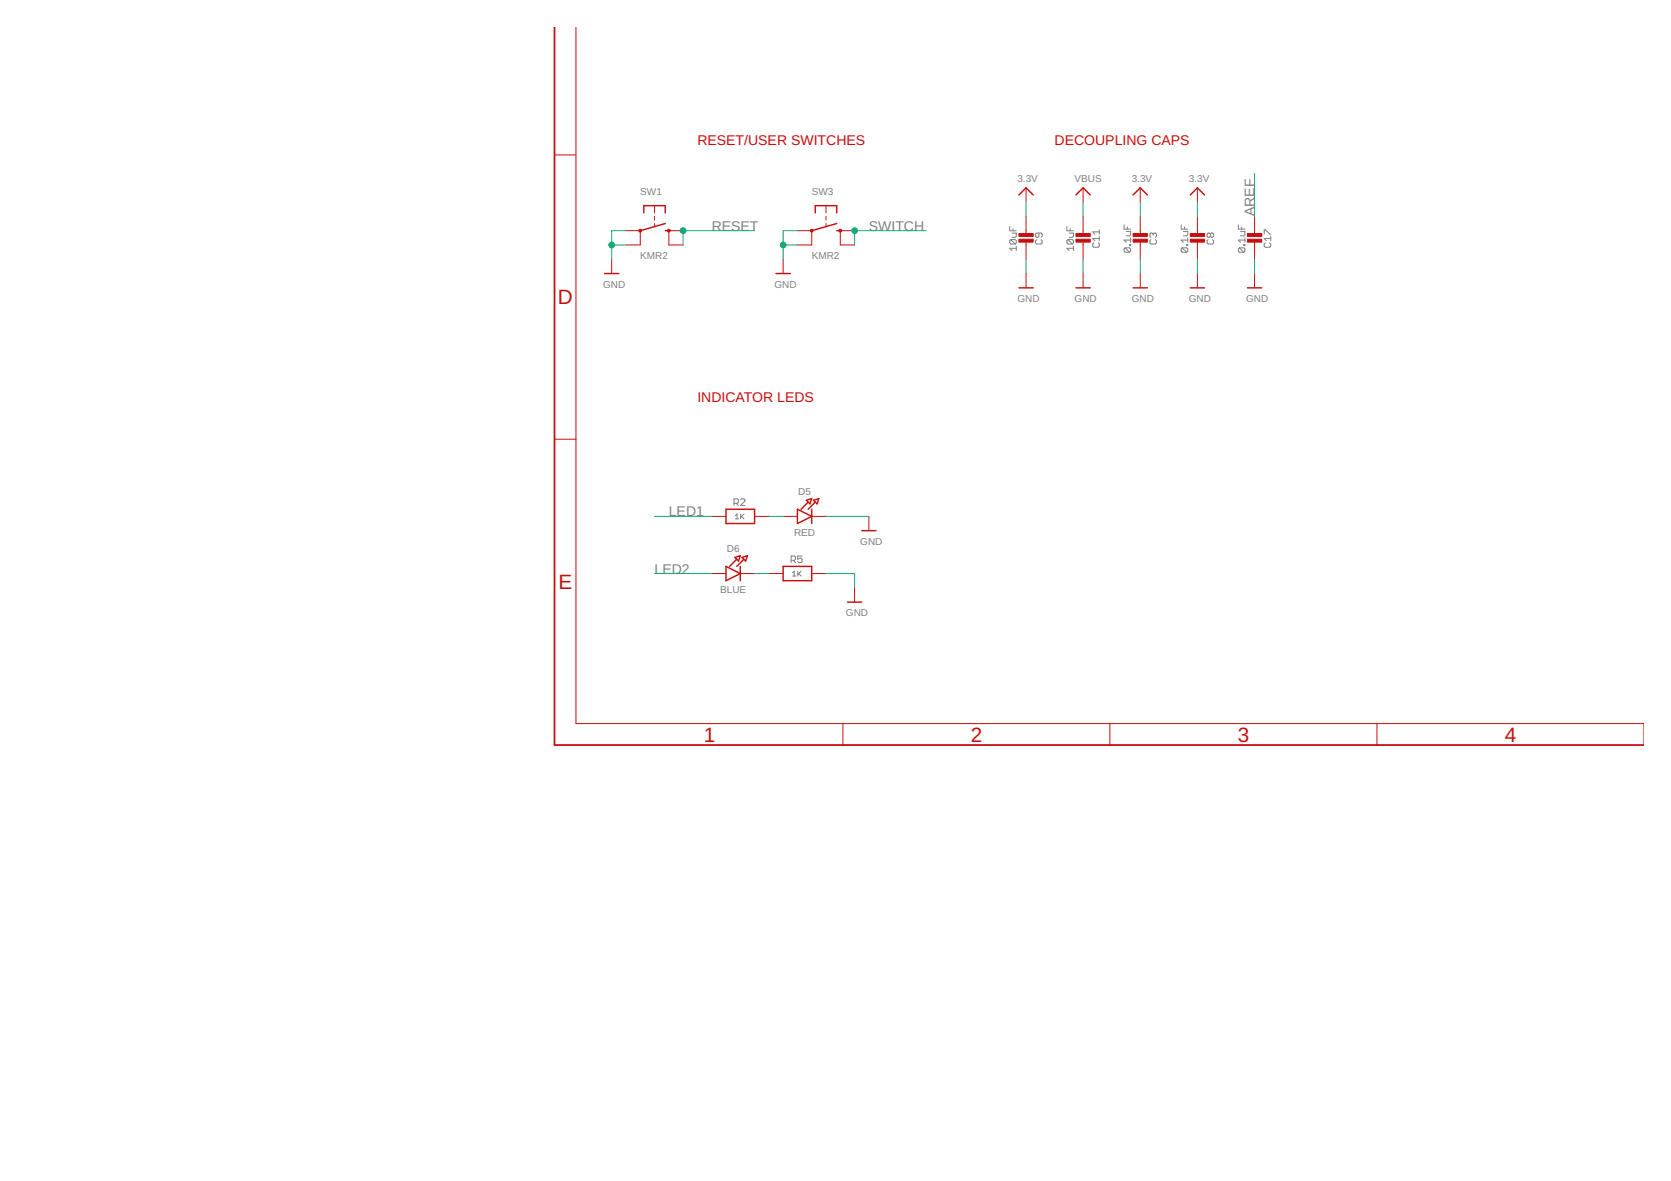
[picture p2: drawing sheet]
<svg xmlns="http://www.w3.org/2000/svg" width="297mm" height="210mm" viewBox="0 0 297 210" stroke-linecap="round" stroke-linejoin="round" font-family="sans-serif">
<g fill="none" stroke="#808080" stroke-width=".18">
<path d="M199.8 40v.7h1.2M210 40v.7h1.1M220.1 40v.7h1.2M179.5 40.2v.8h1.2M179.7 42.6h.8l.2 .2v.4l-.2 .2M179.7 42.6l-.2 .2v.4l.2 .2h.8M179.7 42.6l.8 .8M179.9 41.4h.8v.6l-.2 .2h-.6M180.1 40.6v.4M180.7 44.1h-1.2l.4 .4M180.7 43.8v.7M184.3 42.6l-.2 .2v.4l.2 .2h.8l.2-.2v-.4l-.2-.2"/>
<path d="M184.7 41.4v.6l-.2 .2-.4-.2v-.4l.2-.2h.8l.2 .2v.4l-.2 .2M189.7 40.2v.8h1.1M189.8 42.6l-.1 .2v.4l.1 .2h.8M189.8 42.6h.8l.2 .2v.4l-.2 .2M189.8 42.6l.8 .8M190.1 41.4h.7v.6l-.2 .2h-.5M190.2 40.6v.4M190.8 44.1h-1.1l.4 .4M190.8 43.8v.7M194.4 43.2l-.2 .2v.4l.2 .1h.8l.2-.1v-.4l-.2-.2M195.4 40.8v.8M195.4 42v.8"/>
<path d="M195.4 42.4h-1.2l.4 .4M195.4 41.2h-1.2l.4 .4M200 44l-.2 .2v.4l.2 .2h.8M200 44h.8l.2 .2v.4l-.2 .2M200 44l.8 .8M200.2 41.1h.8v.6l-.2 .2h-.6M200.4 40.3v.4M200.8 43.5h.2v.1h-.2zM201 42.3v.8M201 42.7h-1.2l.4 .4M204.6 42.6l-.2 .2v.4l.2 .2h.8l.2-.2v-.4l-.2-.2M205 41.6l-.2-.2-.4 .2v.4l.2 .2"/>
<path d="M205 41.6l.2-.2 .4 .2v.4l-.2 .2M205 41.6v.2M210.2 44l-.2 .2v.4l.2 .2h.7M210.2 44h.7l.2 .2v.4l-.2 .2M210.2 44l.7 .8M210.4 41.1h.7v.6l-.2 .2h-.5M210.6 40.3v.4M210.9 43.5h.2v.1h-.2zM211.1 42.7h-1.1l.4 .4M211.1 42.3v.8M214.8 42.6l-.2 .2v.4l.2 .2h.7l.2-.2v-.4l-.2-.2M215.2 41.6l-.3-.2-.3 .2v.4l.2 .2 .4-.2"/>
<path d="M215.2 41.6l.1-.2 .4 .2v.4l-.2 .2-.3-.2M215.2 41.6v.4M220.3 44l-.2 .2v.4l.2 .2h.8M220.3 44h.8l.2 .2v.4l-.2 .2M220.3 44l.8 .8M220.5 41.1h.8v.6l-.2 .2h-.6M220.7 40.3v.4M221.1 43.5h.2v.1h-.2zM221.3 42.7h-1.2l.4 .4M221.3 42.3v.8M224.7 41.6v-.8h.2l.8 .8h.2M224.9 43.2l-.2 .2v.4l.2 .1h.8l.2-.1v-.4l-.2-.2"/>
<path d="M225.9 42.4h-1.2l.4 .4M225.9 42v.8M130.5 89.5h.6l.2-.3v-.3l-.2-.2h-.6v1.1M130.7 91.7l.3-.3v.8M130.7 92.2h.6M130.9 89.5l.4 .3M131.6 88.9l.2-.2h.4l.2 .2v.1l-.8 .8h.8M131.7 91.4v.8M131.8 91.8l.4 .4M132.2 91.4l-.5 .5M140.6 99.6h.6l.2-.2v-.4l-.2-.2h-.6v1.2M141 99.6l.4 .4"/>
<path d="M142.6 98.8h-.8v.6l.4-.2 .4 .2v.4l-.2 .2h-.4l-.2-.2M140.9 101.8l.3-.3v.9M140.9 102.4h.6M141.8 101.5v.9M142 101.9l.4 .5M142.4 101.5l-.6 .6"/>
</g>
<g fill="none" stroke="#c90d0c" stroke-width=".25">
<path d="M114.4 37.8v-1.2h3.9v1.2M118.3 39.7l-4.5 1.3M144.9 37.8v-1.2h3.8v1.2M148.7 39.7l-4.4 1.3M181.1 34.6l1.3-1.2 1.3 1.2M191.3 34.6l1.2-1.2 1.3 1.2M201.4 34.6l1.3-1.2 1.3 1.2M211.6 34.6l1.3-1.2 1.2 1.2M107.5 48.6h2.5M118.3 41h.6M137.9 48.6h2.6M148.7 41h.7"/>
<path d="M181.1 51.2h2.6M191.3 51.2h2.5M201.4 51.2h2.6M211.6 51.2h2.5M221.7 51.2h2.6M129.1 90.5h5v2.5h-5zM130.6 99.1l1-.3-.3 .9zM131 99.4l-1.3 1.3M131.9 99.1l1-.3-.4 .9zM132.2 99.4l-1.2 1.3M141.8 90.5l2.5 1.3-2.5 1.2zM143.3 88.9l1-.3-.3 1z"/>
<path d="M143.7 89.2l-1.3 1.3M144.3 90.5v2.5M144.6 88.9l1-.3-.4 1zM144.9 89.2l-1.2 1.3M153.2 94.3h2.5M129.1 100.7l2.5 1.2-2.5 1.3zM131.6 100.7v2.5M139.2 100.7h5.1v2.5h-5.1zM150.6 107h2.6"/>
</g>
<g fill="none" stroke="#c90d0c" stroke-width=".18">
<path d="M102.4 4.8v123.8h189.8M98.6 27.5h3.8M116.4 36.6v1.2M116.4 38.5v.6M116.4 39.7v.7M146.8 36.6v1.2M146.8 38.5v.6M146.8 39.7v.7M182.4 33.4v2.5M182.4 38.5v3.3M192.5 33.4v2.5M192.5 38.5v3.3"/>
<path d="M202.7 33.4v2.5M202.7 38.5v3.3M212.9 33.4v2.5M212.9 38.5v3.3M223 38.5v3.3M108.7 46.1v2.5M111.3 41h2.5v2.5h-2.5M121.4 41h-2.5v2.5h2.5M139.2 46.1v2.5M141.8 41h2.5v2.5h-2.5M151.9 41h-2.5v2.5h2.5M182.4 42.8v3.3"/>
<path d="M182.4 48.6v2.6M192.5 42.8v3.3M192.5 48.6v2.6M202.7 42.8v3.3M202.7 48.6v2.6M212.9 42.8v3.3M212.9 48.6v2.6M223 42.8v3.3M223 48.6v2.6M98.6 78.1h3.8M126.5 91.8h2.6M134.1 91.8h2.6"/>
<path d="M139.2 91.8h2.6M144.3 91.8h2.5M154.5 91.8v2.5M126.5 101.9h2.6M131.6 101.9h2.5M136.7 101.9h2.5M144.3 101.9h2.5M151.9 104.5v2.5M149.8 128.6v3.8M197.3 128.6v3.8M244.8 128.6v3.8"/>
</g>
<g fill="none" stroke="#c90d0c" stroke-width=".42">
<circle cx="113.8" cy="41" r=".13"/>
<circle cx="118.9" cy="41" r=".13"/>
<circle cx="144.3" cy="41" r=".13"/>
<circle cx="149.4" cy="41" r=".13"/>
</g>
<g fill="#c90d0c" stroke="#c90d0c" stroke-width=".18">
<path d="M201.4 41.5h2.6v.5h-2.6z"/>
<path d="M201.4 42.5h2.6v.5h-2.6z"/>
<path d="M211.6 41.5h2.5v.5h-2.5z"/>
<path d="M211.6 42.5h2.5v.5h-2.5z"/>
<path d="M181.1 41.5h2.6v.5h-2.6z"/>
<path d="M181.1 42.5h2.6v.5h-2.6z"/>
<path d="M191.3 41.5h2.5v.5h-2.5z"/>
<path d="M191.3 42.5h2.5v.5h-2.5z"/>
<path d="M221.7 41.5h2.6v.5h-2.6z"/>
<path d="M221.7 42.5h2.6v.5h-2.6z"/>
</g>
<path d="M98.6 4.8v127.6h193.6" fill="none" stroke="#c90d0c" stroke-width=".32"/>
<g fill="none" stroke="#0dab76" stroke-width=".18">
<path d="M182.4 35.9v2.6M192.5 35.9v2.6M202.7 35.9v2.6M212.9 35.9v2.6M223 30.8v7.7M108.7 43.5h2.6M111.3 41h-2.6v5.1M134.1 41h-12.7v2.5M139.2 43.5h2.6M141.8 41h-2.6v5.1M164.6 41h-12.7v2.5M182.4 46.1v2.5"/>
<path d="M192.5 46.1v2.5M202.7 46.1v2.5M212.9 46.1v2.5M223 46.1v2.5M116.4 91.8h10.1M136.7 91.8h2.5M146.8 91.8h7.7M116.4 101.9h10.1M134.1 101.9h2.6M146.8 101.9h5.1v2.6"/>
</g>
<g fill="#0dab76" stroke="#0dab76" stroke-width=".18">
<circle cx="108.7" cy="43.5" r=".51"/>
<circle cx="139.2" cy="43.5" r=".51"/>
<circle cx="121.4" cy="41" r=".51"/>
<circle cx="151.9" cy="41" r=".51"/>
</g>
<g font-size="3.7" fill="#c90d0c">
<text x="99.1" y="54.1">D</text>
<text x="99.3" y="104.6">E</text>
<text x="125.1" y="131.8">1</text>
<text x="172.6" y="131.8">2</text>
<text x="220" y="131.8">3</text>
<text x="267.5" y="131.8">4</text>
</g>
<g font-size="2.5" fill="#c90d0c">
<text x="124" y="25.8">RESET/USER SWITCHES</text>
<text x="187.5" y="25.8">DECOUPLING CAPS</text>
<text x="124" y="71.5">INDICATOR LEDS</text>
</g>
<g font-size="2.5" fill="#808080">
<text x="126.5" y="41">RESET</text>
<text x="154.4" y="41">SWITCH</text>
<text x="223" y="38.5" transform="rotate(-90 223 38.5)">AREF</text>
<text x="118.9" y="91.8">LED1</text>
<text x="116.4" y="101.9">LED2</text>
</g>
<g font-size="1.8" fill="#808080">
<text x="113.8" y="34.6">SW1</text>
<text x="144.3" y="34.6">SW3</text>
<text x="180.9" y="32.4">3.3V</text>
<text x="191" y="32.4">VBUS</text>
<text x="201.2" y="32.4">3.3V</text>
<text x="211.3" y="32.4">3.3V</text>
<text x="113.8" y="46.1">KMR2</text>
<text x="144.3" y="46.1">KMR2</text>
<text x="107.2" y="51.2">GND</text>
<text x="137.7" y="51.2">GND</text>
<text x="180.9" y="53.7">GND</text>
<text x="191" y="53.7">GND</text>
<text x="201.2" y="53.7">GND</text>
<text x="211.3" y="53.7">GND</text>
<text x="221.5" y="53.7">GND</text>
<text x="141.9" y="88">D5</text>
<text x="141.2" y="95.2">RED</text>
<text x="129.2" y="98.1">D6</text>
<text x="152.9" y="96.9">GND</text>
<text x="128" y="105.4">BLUE</text>
<text x="150.4" y="109.6">GND</text>
</g>
</svg>
